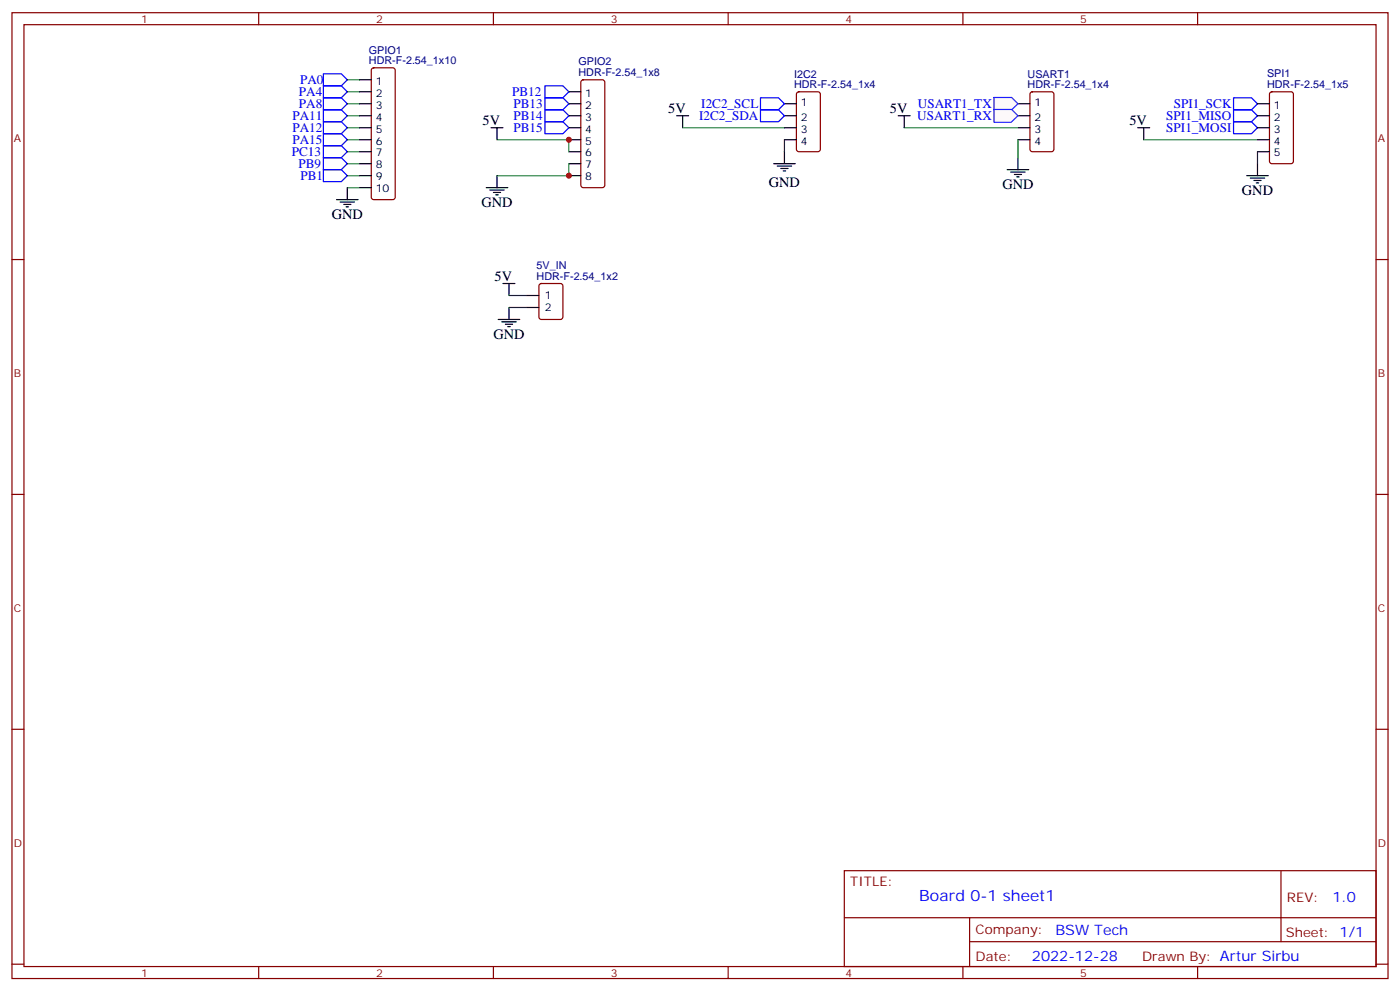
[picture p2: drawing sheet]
<svg xmlns="http://www.w3.org/2000/svg" width="412mm" height="292mm" viewBox="0 0 412 292" stroke-linecap="round" stroke-linejoin="round" font-family="sans-serif">
<g fill="none" stroke="#870000" stroke-width=".35">
<path d="M3.5 3.7h405.4v284.4h-405.4zM7.1 7.3h398.2v277.3h-398.2zM76.2 3.7v3.6M145.3 3.7v3.6M214.5 3.7v3.6M283.6 3.7v3.6M352.8 3.7v3.6M303.6 27.2l.5-.2h5.6l.7 .5v16.5l-.4 .6-5.9 .1-.7-.5v-16.5zM3.5 76.4h3.6M405.3 76.4h3.6M3.5 145.6h3.6M405.3 145.6h3.6"/>
<path d="M3.5 214.7h3.6M405.3 214.7h3.6M248.7 256.3h156.6v28.3h-156.6zM377.3 256.4v20.8M248.7 270.2h156.5M285.6 277.2h119.6M285.6 270.2v14.1M3.5 283.8h3.6M76.2 284.6v3.5M145.3 284.6v3.5M214.5 284.6v3.5M283.6 284.6v3.5"/>
<path d="M352.8 284.6v3.5M405.3 283.8h3.6"/>
</g>
<path d="M299.9 30.6h3.5M299.9 34.1h3.5M299.9 37.6h3.5M99.1 58.8h6.4M100.2 59.5h4.2M102.3 55.2v3.6M299.9 41.1h3.5M101.2 60.2h2.2M102 60.9h.7" fill="none" stroke="#000" stroke-width=".35"/>
<g fill="#fff7f7" stroke="#420aff" stroke-width=".35">
<path d="M292.7 28.7h5.3l1.9 1.9-2.1 1.9h-5z"/>
<path d="M292.7 32.2h5.3l1.9 1.9-2.1 1.9h-5z"/>
</g>
<g fill="none" stroke="#000" stroke-width=".35">
<path d="M105.8 34.1h3.6M105.8 30.6h3.6M105.8 37.6h3.6M105.8 23.5h3.6M105.8 27h3.6M144.6 37.6h3.6M146.4 37.6v3.5M167.6 34.1h3.5M167.6 30.6h3.5M167.6 37.6h3.5M167.6 27h3.5M199.3 34.1h3.5"/>
<path d="M201.1 34.1v3.5M231.1 34.1h3.5M231.1 30.6h3.5M231.1 37.6h3.5M264.6 34.1h3.5M266.3 34.1v3.5M335.1 37.6h3.6M336.9 37.6v3.5M370.4 34.1h3.5M370.4 30.6h3.5M370.4 37.6h3.5M105.8 41.1h3.6"/>
<path d="M105.8 44.7h3.6M105.8 51.7h3.6M105.8 48.2h3.6M105.8 55.2h3.6M143.2 55.2h6.4M144.3 56h4.2M145.3 56.7h2.2M146 57.4h.8M146.4 51.7v3.5M167.6 41.1h3.5M167.6 44.7h3.5M167.6 51.7h3.5"/>
<path d="M167.6 48.2h3.5M227.9 48.2h6.3M229 48.9h4.2M230 49.6h2.1M230.7 50.3h.7M231.1 41.1h3.5M231.1 44.7v3.5M296.7 50h6.3M297.7 50.7h4.3M298.8 51.4h2.1M299.5 52.1h.7M299.9 46.4v3.6"/>
<path d="M367.2 51.7h6.4M368.3 52.4h4.2M369.4 53.1h2.1M370.1 53.8h.7M370.4 41.1h3.5M370.4 44.7h3.5M370.4 48.2v3.5M146.8 94.1h6.3M147.8 94.8h4.2M148.2 83.5h3.5M148.9 95.5h2.1M149.6 96.2h.7"/>
<path d="M149.9 83.5v3.5M149.9 90.5v3.6M155.2 87h3.5M155.2 90.5h3.5"/>
</g>
<g fill="none" stroke="#008700" stroke-width=".35">
<path d="M102.3 37.6h3.5M102.3 23.5h3.5M102.3 27h3.5M102.3 30.6h3.5M102.3 34.1h3.5M201.1 37.6h30M266.3 37.6h33.6M102.3 41.1h3.5M102.3 44.7h3.5M102.3 48.2h3.5M102.3 51.7h3.5M102.3 55.2h3.5"/>
<path d="M146.4 41.1h21.2v3.6M167.6 48.2v3.5h-21.2M231.1 41.1v3.6M299.9 41.1v5.3M336.9 41.1h33.5M370.4 44.7v3.5M149.9 87h5.3M149.9 90.5h5.3"/>
</g>
<g fill="none" stroke="#00f" stroke-width=".35">
<path d="M95.2 39.4h5.3l1.8 1.7-1.8 1.8h-5.3zM95.2 32.3h5.3l1.8 1.8-1.8 1.7h-5.3zM95.2 35.8h5.3l1.8 1.8-1.8 1.8h-5.3zM95.2 28.8h5.3l1.8 1.8-1.8 1.7h-5.3zM95.2 25.3h5.3l1.8 1.7-1.8 1.8h-5.3zM95.2 21.7h5.3l1.8 1.8-1.8 1.8h-5.3zM160.5 25.3h5.3l1.8 1.7-1.8 1.8h-5.3zM160.5 28.8h5.3l1.8 1.8-1.8 1.7h-5.3zM160.5 32.3h5.3l1.8 1.8-1.8 1.7h-5.3zM160.5 35.8h5.3l1.8 1.8-1.8 1.8h-5.3zM224 28.8h5.3l1.8 1.8-1.8 1.7h-5.3zM224 32.3h5.3l1.8 1.8-1.8 1.7h-5.3z"/>
<path d="M363.4 35.8h5.3l1.7 1.8-1.7 1.8h-5.3zM363.4 32.3h5.3l1.7 1.8-1.7 1.7h-5.3zM363.4 28.8h5.3l1.7 1.8-1.7 1.7h-5.3zM95.2 46.4h5.3l1.8 1.8-1.8 1.8h-5.3zM95.2 50h5.3l1.8 1.7-1.8 1.8h-5.3zM95.2 42.9h5.3l1.8 1.8-1.8 1.7h-5.3z"/>
</g>
<path d="M109.6 20.2l.5-.2h5.6l.5 .2 .2 .5v37.4l-.2 .5-.5 .2h-5.6l-.5-.3-.2-.4v-37.4zM171.3 23.7l.5-.2h5.6l.5 .2 .3 .5v30.3l-.3 .5-.5 .2h-5.6l-.5-.2-.2-.5v-30.3zM234.8 27.2l.5-.2h5.6l.7 .5 .1 16.5-.5 .6-5.9 .1-.6-.5-.1-16.5zM374.2 27.2l.4-.2h5.7l.6 .5 .1 20-.5 .6-5.9 .1-.6-.5-.1-20zM159 83.7l.5-.2h5.6l.7 .4v9.4l-.5 .7-5.8 .1-.7-.5-.1-9.4z" fill="none" stroke="#870000" stroke-width=".35"/>
<g fill="#c00">
<circle cx="167.6" cy="41.1" r=".88"/>
<circle cx="167.6" cy="51.7" r=".88"/>
</g>
<text font-size="4.6" fill="#00f" x="270.8" y="265.4">Board 0-1 sheet1</text>
<g font-size="4.2">
<text x="196.8" y="33.4">5V</text>
<text x="262.1" y="33.4">5V</text>
<text x="142.2" y="36.9">5V</text>
<text x="332.7" y="36.9">5V</text>
<text x="226.5" y="54.9">GND</text>
<text x="295.3" y="55.6">GND</text>
<text x="365.8" y="57.4">GND</text>
<text x="97.7" y="64.4">GND</text>
<text x="141.8" y="60.9">GND</text>
<text x="145.7" y="82.8">5V</text>
<text x="145.3" y="99.7">GND</text>
</g>
<g font-size="4.2" fill="#00f">
<text x="392.5" y="265.6">1.0</text>
<text x="310.9" y="275.2">BSW Tech</text>
<text x="304" y="283">2022-12-28</text>
</g>
<g font-size="3.9" fill="#00f">
<text x="88.1" y="28.3">PA4</text>
<text x="88.4" y="24.8">PA0</text>
<text x="150.8" y="28.3">PB12</text>
<text x="86.1" y="35.3">PA11</text>
<text x="88.1" y="31.8">PA8</text>
<text x="151.2" y="31.7">PB13</text>
<text x="151.2" y="35.2">PB14</text>
<text x="205.9" y="35.3">I2C2_SDA</text>
<text x="206.6" y="31.8">I2C2_SCL</text>
<text x="270.2" y="35.3">USART1_RX</text>
<text x="270.4" y="31.8">USART1_TX</text>
<text x="343.6" y="35.3">SPI1_MISO</text>
<text x="345.7" y="31.8">SPI1_SCK</text>
<text x="86.1" y="38.9">PA12</text>
<text x="151.2" y="38.8">PB15</text>
<text x="343.6" y="38.8">SPI1_MOSI</text>
<text x="86" y="45.9">PC13</text>
<text x="86.1" y="42.4">PA15</text>
<text x="87.9" y="49.5">PB9</text>
<text x="88.5" y="53">PB1</text>
</g>
<g font-size="3.9" fill="#800">
<text x="250.5" y="260.9">TITLE:</text>
<text x="379.1" y="265.6">REV:</text>
<text x="287.4" y="275.1">Company:</text>
<text x="378.7" y="275.7">Sheet: 1/1</text>
<text x="287.4" y="282.8">Date:</text>
<text x="336.4" y="282.9">Drawn By: Artur Sirbu</text>
</g>
<g font-size="3.2" fill="#800">
<text x="41.6" y="6.7">1</text>
<text x="110.8" y="6.7">2</text>
<text x="179.9" y="6.7">3</text>
<text x="249.1" y="6.7">4</text>
<text x="318.2" y="6.7">5</text>
<text x="4.1" y="41.8">A</text>
<text x="405.9" y="41.8">A</text>
<text x="4.1" y="111">B</text>
<text x="405.9" y="111">B</text>
<text x="4.1" y="180.1">C</text>
<text x="405.9" y="180.1">C</text>
<text x="4.1" y="249.3">D</text>
<text x="405.9" y="249.3">D</text>
<text x="41.6" y="287.5">1</text>
<text x="110.8" y="287.5">2</text>
<text x="179.9" y="287.5">3</text>
<text x="249.1" y="287.5">4</text>
<text x="318.2" y="287.5">5</text>
</g>
<g font-size="3.2" fill="#000080">
<text x="108.7" y="15.8">GPIO1</text>
<text x="108.7" y="18.9">HDR-F-2.54_1x10</text>
<text x="170.4" y="22.4">HDR-F-2.54_1x8</text>
<text x="170.4" y="19.3">GPIO2</text>
<text x="233.9" y="22.8">I2C2</text>
<text x="302.7" y="22.8">USART1</text>
<text x="373.3" y="22.8">SPI1</text>
<text x="233.9" y="26">HDR-F-2.54_1x4</text>
<text x="302.7" y="26">HDR-F-2.54_1x4</text>
<text x="373.2" y="26">HDR-F-2.54_1x5</text>
<text x="158.1" y="82.4">HDR-F-2.54_1x2</text>
<text x="158.1" y="79.3">5V_IN</text>
</g>
<g font-size="3.2">
<text x="110.7" y="24.9">1</text>
<text x="110.7" y="28.4">2</text>
<text x="172.4" y="28.4">1</text>
<text x="110.7" y="32">3</text>
<text x="110.7" y="35.5">4</text>
<text x="172.4" y="32">2</text>
<text x="172.4" y="35.5">3</text>
<text x="235.9" y="31.3">1</text>
<text x="235.9" y="35.5">2</text>
<text x="304.7" y="31.3">1</text>
<text x="304.7" y="35.5">2</text>
<text x="375.2" y="32">1</text>
<text x="375.2" y="35.5">2</text>
<text x="110.7" y="39">5</text>
<text x="172.4" y="39">4</text>
<text x="235.9" y="39">3</text>
<text x="304.7" y="39">3</text>
<text x="375.2" y="39">3</text>
<text x="110.7" y="42.5">6</text>
<text x="110.7" y="46.1">7</text>
<text x="172.4" y="42.5">5</text>
<text x="172.4" y="46.1">6</text>
<text x="235.9" y="42.5">4</text>
<text x="304.7" y="42.5">4</text>
<text x="375.2" y="42.5">4</text>
<text x="375.2" y="46.1">5</text>
<text x="110.7" y="49.6">8</text>
<text x="110.7" y="53.1">9</text>
<text x="172.4" y="49.6">7</text>
<text x="172.4" y="53.1">8</text>
<text x="110.7" y="56.7">10</text>
<text x="160.5" y="88.1">1</text>
<text x="160.5" y="91.6">2</text>
</g>
</svg>
